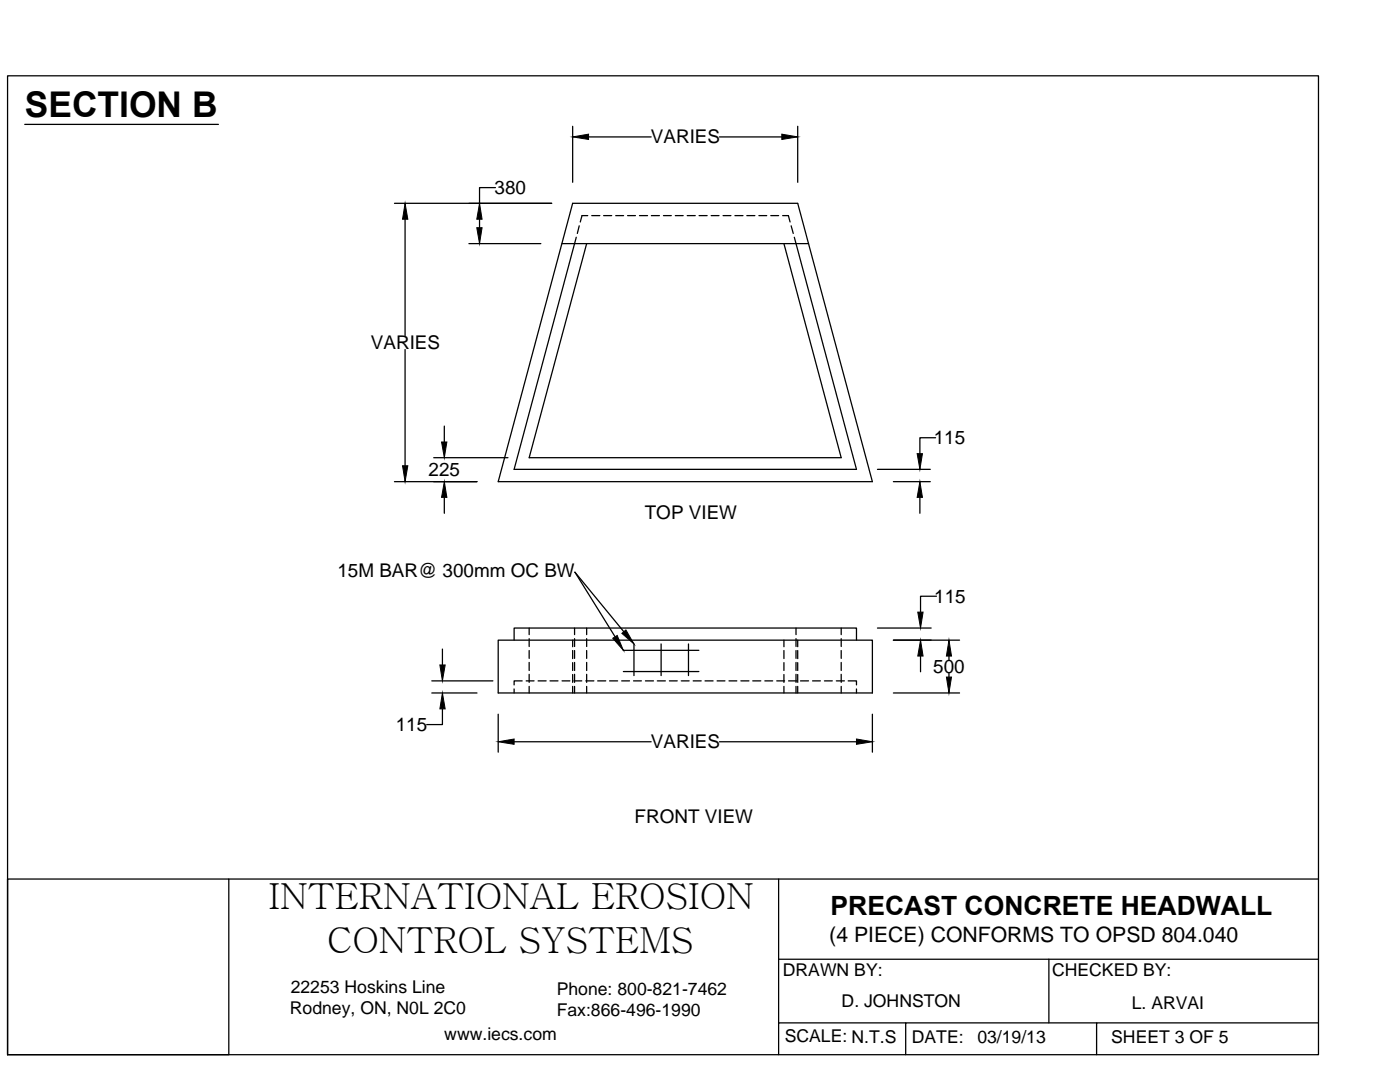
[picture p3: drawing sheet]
<svg xmlns="http://www.w3.org/2000/svg" width="279mm" height="216mm" viewBox="0 0 279 216" stroke-linecap="round" stroke-linejoin="round" font-family="sans-serif">
<!-- layer: 0 -->
<g fill="none" stroke="#000" stroke-width=".25">
<path d="M1.5 15.1h261.6v195.4h-261.6zM4.9 24.8h38.7M98.9 37.4h-3.2v3.2M114.3 25.2v11.2M117.5 27.3h12.4M143.6 27.3h12.4M159.2 25.2v11.2M78.7 40.6h31.4M80.8 43.7v23.2M93.6 48.6h14.3M95.7 43.7v1.7M112.2 48.6h49.2"/>
<path d="M114.3 40.6h44.9l14.9 55.5h-74.7zM115 47.3l-12.4 46.4h68.3l-12.4-46.4M115.6 45.1l-.4 1.5M117.1 48.6l-11.5 42.7h62.3l-11.5-42.7M117.3 43h-1.2l-.3 1.3M118.1 43h1.6M120.5 43h1.6M122.9 43h1.5M125.3 43h1.5M127.6 43h1.6M130 43h1.6M132.4 43h1.6"/>
<path d="M134.8 43h1.5M137.1 43h1.7M139.5 43h1.6M141.9 43h1.6M144.3 43h1.6M146.7 43h1.6M149 43h1.7M151.5 43h1.5M153.8 43h1.6M156.2 43h1.1l.4 1.3M157.9 45.1l.4 1.5M80.8 69.7v23.2"/>
<path d="M78.7 96.1h16.5M86.6 91.3h14.8M88.7 85v3.2M88.7 99.2v3.2M175.1 93.7h10.6M178.3 96.1h7.4M183.6 99.2v3.2M186.7 87.3h-3.1v3.2M186.9 119h-3.2v3.1M86.2 138.3h9M86.2 135.9h12.2M88.3 129.5v3.2"/>
<path d="M99.4 127.7h74.7v10.6h-74.7zM102.6 127.7v-2.4h68.3v2.4M102.6 137.5v.8M104.2 135.9h-1.6v.8M105 135.9h1.6M105.6 125.3v1.3M105.6 127.4v1.6M105.6 129.8v1.6M105.6 132.2v1.6M105.6 134.5v1.7M105.6 137v1.3M107.4 135.9h1.6"/>
<path d="M109.8 135.9h1.6M112.2 135.9h1.5M114.3 127.7v1.3M114.3 129.8v1.6M114.3 132.2v1.6M114.3 134.6v1.6M114.3 137v1.3M114.5 135.9h1.6M114.7 125.3v1.3M114.7 127.4v1.6M114.7 129.8v1.6M114.7 132.2v1.6"/>
<path d="M114.7 134.5v1.7M114.7 137v1.3M116.9 135.9h1.6M117.1 125.3v1.3M117.1 127.4v1.6M117.1 129.8v1.6M117.1 132.2v1.6M117.1 134.5v1.7M117.1 137v1.3M119.3 135.9h1.6M121.7 135.9h1.6M124.1 135.9h1.5"/>
<path d="M124.4 129.8h15.1M124.4 134h15.1M124.5 126l-9.8-11.8 8.1 12.9M126.4 135.9h1.6M126.5 128.5v6.3M128.8 135.9h1.6M131.2 135.9h1.6M131.9 128.5v6.3M133.6 135.9h1.6M136 135.9h1.5M137.4 128.5v6.3M138.3 135.9h1.6"/>
<path d="M140.7 135.9h1.6M143.1 135.9h1.6M145.5 135.9h1.6M147.9 135.9h1.6M150.2 135.9h1.6M152.6 135.9h1.6M155 135.9h1.6M156.4 127.7v1.3M156.4 129.8v1.6M156.4 132.2v1.6M156.4 134.6v1.6M156.4 137v1.3"/>
<path d="M157.4 135.9h1.6M158.9 125.3v1.3M158.9 127.4v1.6M158.9 129.8v1.6M158.9 132.2v1.6M158.9 134.5v1.7M158.9 137v1.3M159.2 127.7v1.3M159.2 129.8v1.6M159.2 132.2v1.6M159.2 134.6v1.6M159.2 137v1.3"/>
<path d="M159.8 135.9h1.6M162.2 135.9h1.5M164.5 135.9h1.6M166.9 135.9h1.6M167.9 125.3v1.3M167.9 127.4v1.6M167.9 129.8v1.6M167.9 132.2v1.6M167.9 134.5v1.7M167.9 137v1.3M169.3 135.9h1.6v.8M170.9 137.5v.8"/>
<path d="M175.1 125.3h10.7M178.3 138.3h13.2M178.3 127.7h13.2M183.7 130.9v3.1M189.4 130.9v.7M189.4 134.4v.7M88.3 141.4v3.2h-3.1M99.4 142.5v7.6M102.6 148h27.3M143.6 148h27.3M174.1 142.5v7.6M1.5 175.4h44.2v35.1h-44.2z"/>
<path d="M45.7 175.4h217.4M155.4 175.4v28.7M155.4 191.4h107.7M209.3 191.4v12.7M180.7 204.1h-25.3v6.4M218.8 204.1h-38.1v6.4M263.1 204.1h-44.3v6.4"/>
</g>
<g fill="#000" stroke="#000" stroke-width=".2">
<path d="M114.3 27.3l3.2-.5v1zM156 26.8l3.2 .5-3.2 .5zM80.8 40.6l.6 3.1h-1.1zM95.2 45.4h1l-.5 3.2zM95.7 40.6l.5 3.1h-1zM80.3 92.9h1.1l-.6 3.2zM88.1 88.2h1.1l-.5 3.1zM88.7 96.1l.5 3.1h-1.1zM183.6 96.1l.5 3.1h-1.1zM183 90.5h1.1l-.5 3.2zM87.8 132.7h1l-.5 3.2zM122.3 127.4l.9-.6 1.2 3z"/>
<path d="M124.1 126.4l.8-.7 1.6 2.8zM183.7 127.7l.5 3.2h-1zM183.2 122.1h1l-.5 3.2zM188.9 135.1h1l-.5 3.2zM189.4 127.7l.5 3.2h-1zM88.3 138.3l.5 3.1h-1zM99.4 148l3.2-.5v1zM170.9 147.5l3.2 .5-3.2 .5z"/>
</g>
<g font-size="7.2">
<text x="53.6" y="181.3">INTERNATIONAL EROSION</text>
<text x="65.3" y="190.2">CONTROL SYSTEMS</text>
</g>
<text font-size="7.1" x="4.9" y="23.3">SECTION B</text>
<text font-size="5.3" x="165.8" y="182.6">PRECAST CONCRETE HEADWALL</text>
<text font-size="4.2" x="165.5" y="188">(4 PIECE) CONFORMS TO OPSD 804.040</text>
<g font-size="3.8">
<text x="129.9" y="28.6">VARIES</text>
<text x="98.7" y="38.7">380</text>
<text x="74" y="69.7">VARIES</text>
<text x="186.3" y="88.7">115</text>
<text x="85.5" y="95.1">225</text>
<text x="128.7" y="103.5">TOP VIEW</text>
<text x="67.3" y="115.2">15M BAR@ 300mm OC BW</text>
<text x="186.5" y="120.3">115</text>
<text x="186.3" y="134.3">500</text>
<text x="79" y="145.9">115</text>
<text x="129.9" y="149.3">VARIES</text>
<text x="126.6" y="164.3">FRONT VIEW</text>
</g>
<g font-size="3.5">
<text x="156.2" y="194.8">DRAWN BY:</text>
<text x="210" y="194.7">CHECKED BY:</text>
<text x="57.9" y="202.4">Rodney, ON, N0L 2C0</text>
<text x="58" y="198.1">22253 Hoskins Line</text>
<text x="111.1" y="198.6">Phone: 800-821-7462</text>
<text x="111.1" y="202.8">Fax:866-496-1990</text>
<text x="168" y="201">D. JOHNSTON</text>
<text x="225.9" y="201.4">L. ARVAI</text>
<text x="88.7" y="207.4">www.iecs.com</text>
<text x="156.6" y="208">SCALE: N.T.S</text>
<text x="182" y="208.2">DATE:</text>
<text x="195.1" y="208.2">03/19/13</text>
<text x="221.8" y="208.2">SHEET 3 OF 5</text>
</g>
</svg>
